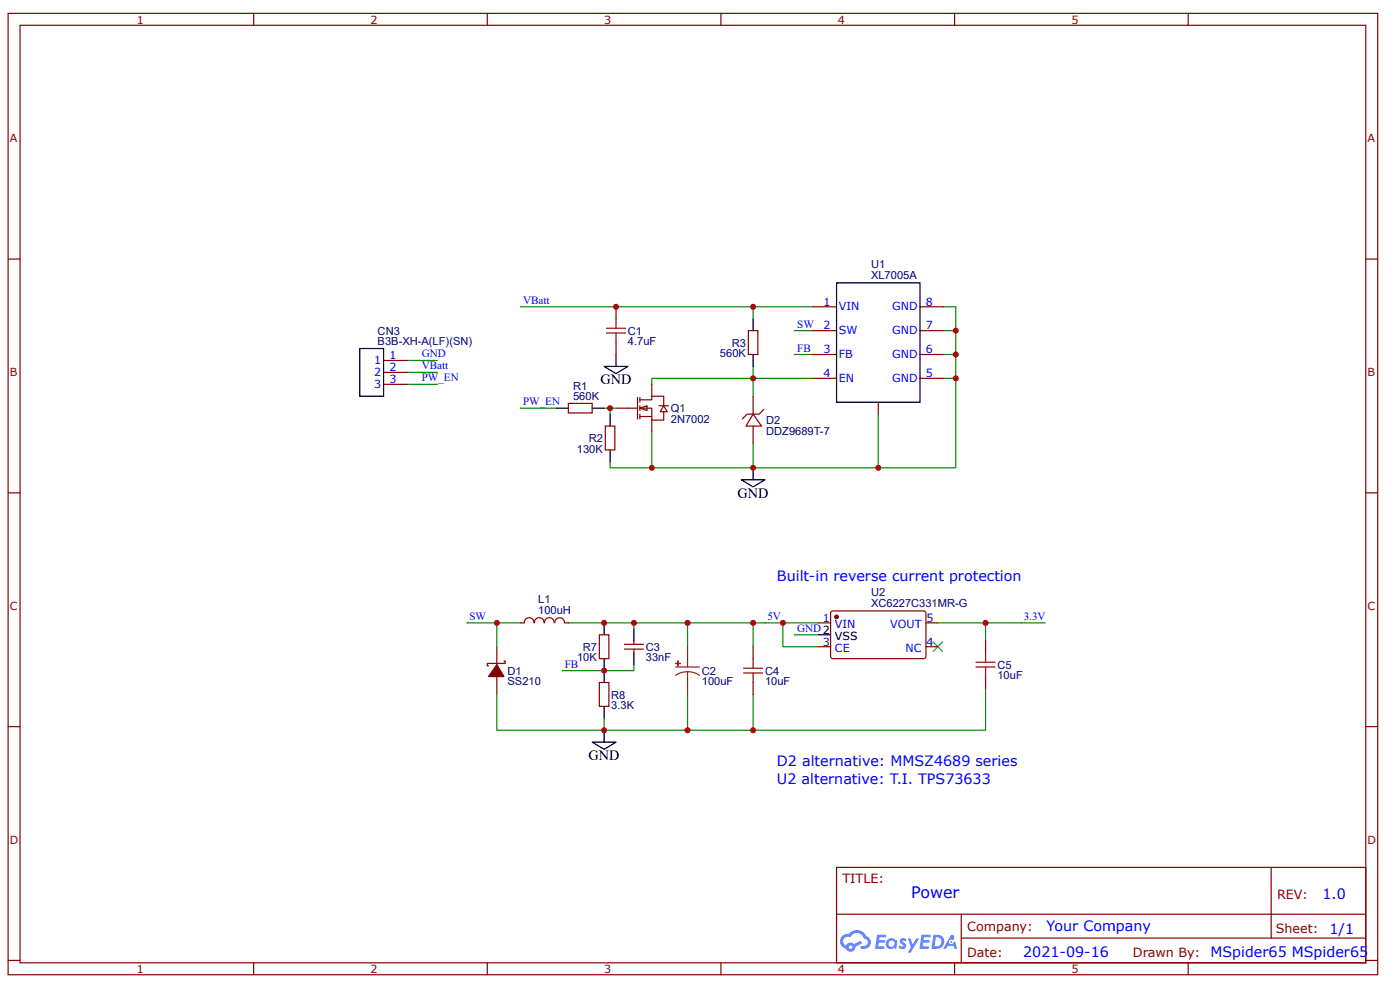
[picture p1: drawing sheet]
<svg xmlns="http://www.w3.org/2000/svg" width="297mm" height="210mm" viewBox="0 0 297 210" stroke-linecap="round" stroke-linejoin="round" font-family="sans-serif">
<g fill="none" stroke="#800" stroke-width=".25">
<path d="M1.7 2.8h290.6v203.9h-290.6zM4.3 5.4h285.5v198.7h-285.5zM53.8 2.8v2.6M103.4 2.8v2.6M152.9 2.8v2.6M202.5 2.8v2.6M252.1 2.8v2.6M1.7 54.9h2.6M289.8 54.9h2.5M1.7 104.5h2.6M289.8 104.5h2.5M1.7 154.1h2.6"/>
<path d="M289.8 154.1h2.5M177.5 183.9h112.3v20.2h-112.3zM177.5 193.8h112.2M203.9 198.9h85.8M203.9 193.8v10.1M269.7 183.9v15M1.7 203.6h2.6M53.8 204.1v2.6M103.4 204.1v2.6M152.9 204.1v2.6M202.5 204.1v2.6M252.1 204.1v2.6"/>
<path d="M289.8 203.6h2.5"/>
</g>
<g fill="#58f">
<path d="M191.1 199.1l.5-.2 .4 .1 .3 .3-.3 .4a.34 .34 0 0 0-.2-.3 .34 .34 0 0 0-.4 .1l.1 .1a.85 .85 0 0 1 .7 .6 .85 .85 0 0 1-.3 .9l-.7 .1-.6-.4 .3-.4 .5 .3 .3-.1-.1-.2a.87 .87 0 0 1-.5-1.3z"/>
<path d="M192.6 199h.6l.4 1.3 .8-1.3h.6l-1.8 3h-.6l.7-1.1z"/>
<path d="M186.1 198.2h1.7l.2 .1-.1 .4h-1.3l-.1 .6h1.1l.2 .3-.3 .3h-1.1l-.1 .7 1.2 .1 .2 .2-.2 .2-1.9 .1z"/>
<path d="M195.5 198.2h1.7l.2 .1-.1 .4h-1.3l-.1 .6h1.1l.2 .3-.2 .3-1.2-.1-.1 .8 1.3 .1 .1 .2-.1 .2-1.9 .1z"/>
<path d="M201.8 198.2h.5l.2 .9-.4 .2a.5 .5 0 0 0-.8 .2 .5 .5 0 0 0 .4 .7 .5 .5 0 0 0 .6-.4l.3-.2 .4 1.6h-.5l-.2-.7h-1.2l-.4 .7h-.6z"/>
<path d="M198 198.2l-.4 3h1a1.51 1.51 0 0 0 1.7-1.6 1.51 1.51 0 0 0-1.8-1.4zM198.5 198.7a1 1 0 0 1 1.2 1 1 1 0 0 1-1.2 .9h-.2z"/>
<path d="M188.2 199.3a1.1 1.1 0 0 0 0 1.6 1.1 1.1 0 0 0 1.5 .1l.4 .2 .3-1.7-.5-.2a1.07 1.07 0 0 0-1.7 0zM188.4 200.1a.7 .7 0 0 1 1.4 0 .7 .7 0 0 1-1.4 0z"/>
<path d="M178.7 198.5a1.57 1.57 0 0 0 .8 2.6 1.03 1.03 0 0 0 1.1 .7 1.03 1.03 0 0 0 .9-1.1l1.4-.7-.3-.5-1.4 .7a1.05 1.05 0 0 0-1.7 .3 1 1 0 0 1-.5-1.4 1 1 0 0 1 1.4-.4 1.52 1.52 0 0 1 1.6-.9 1.52 1.52 0 0 1 1.3 1.2 .82 .82 0 0 1 .8 1 .82 .82 0 0 1-1.2 .6 .31 .31 0 0 0-.4 .2 .31 .31 0 0 0 .3 .4 1.42 1.42 0 0 0 1.9-.9 1.42 1.42 0 0 0-.9-1.8 2.25 2.25 0 0 0-3.8-.5l-.8 .1zM180 200.8a.4 .4 0 0 1 .8 0 .4 .4 0 0 1-.8 0z"/>
<circle cx="201.8" cy="199.7" r=".19"/>
</g>
<g fill="#000">
<path d="M89 78.7v.5zM88.7 79h.5z"/>
<path d="M89 76.2v.5zM88.7 76.4h.5z"/>
<path d="M110.5 64.8v.5zM110.2 65h.5z"/>
<path d="M168.6 74.9v.5zM168.4 75.2h.5z"/>
<path d="M168.6 69.8v.6zM168.4 70.1h.5z"/>
<path d="M89 81.2v.5zM88.7 81.5h.5z"/>
<path d="M110.5 86.3v.5zM110.2 86.5h.5z"/>
<path d="M99.1 131.8v.5zM98.8 132.1h.5z"/>
<path d="M119.3 141.9v.5zM119.1 142.2h.5z"/>
</g>
<path d="M86.4 79h6.4M86.4 76.4h6.4M110.5 65h61.9M168.6 75.2h3.8M168.6 70.1h3.8M200.2 75.2h2.6M200.2 70.1h2.6M86.4 81.5h6.4M200.2 80.2h2.6M99.1 132.1h11.4M134.5 140.9v1.3h-15.2M145.9 147.2v7.6h-17.7" fill="none" stroke="#080" stroke-width=".25"/>
<path d="M177.5 60h17.7v25.3h-17.7zM159.8 99.2v2.5M157.2 101.7h5.1l-2.5 1.5zM125.6 157.3h5.1l-2.5 1.6zM128.2 154.8v2.5" fill="none" stroke="#000" stroke-width=".25"/>
<path d="M172.4 65h5.1M172.4 70.1h5.1M172.4 75.2h5.1M195.2 65h5M195.2 70.1h5M195.2 75.2h5M172.4 80.2h5.1M186.3 85.3v2.5M195.2 80.2h5M105.4 137.1v3.8M105.4 143.4v3.8M106.9 140.1h.3v.6h-3.8v.5h.2" fill="none" stroke="#800" stroke-width=".25"/>
<path d="M105.4 140.9l1.5 2.5h-3.3z" fill="#800"/>
<path d="M130.7 65v2.6M130.7 72.6v2.6M105.4 140.9l1.5 2.5h-3.3z" fill="none" stroke="#800" stroke-width=".25"/>
<path d="M159.8 65v2.6M159.8 77.7v6.3M200.2 65h2.6v34.2h-16.5M110.5 86.5h7.5M128.2 86.5h2.5M129.4 86.5v1.3M138.3 91.6v7.6h-8.9v-1.3M159.8 94.1v5.1h-21.5M186.3 87.8v11.4h-26.5" fill="none" stroke="#080" stroke-width=".25"/>
<path d="M128.2 77.7h5l-2.5 1.5zM130.7 75.2v2.5" fill="none" stroke="#000" stroke-width=".25"/>
<path d="M128.7 69.6h4M128.7 70.6h4M130.7 67.6v2M130.7 70.6v2" fill="none" stroke="#a00000" stroke-width=".25"/>
<path d="M145.9 137.1v4.3M143.3 141.4h5.1M145.9 142.4a4.1 4.1 0 0 1 2.5 .8M145.9 142.4a4.1 4.1 0 0 0-2.6 .8M145.9 142.4v4.8" fill="none" stroke="#8d2323" stroke-width=".25"/>
<path d="M143.3 140.7h1z" fill="#8d2323"/>
<path d="M143.3 140.7h1z" fill="none" stroke="#8d2323" stroke-width=".25"/>
<path d="M143.8 140.1l.1 1.1z" fill="#8d2323"/>
<path d="M143.8 140.1l.1 1.1z" fill="none" stroke="#8d2323" stroke-width=".25"/>
<g fill="none" stroke="#080" stroke-width=".25">
<path d="M172.4 80.2h-34.1v1.3M105.4 132.1v5M120.6 132.1h53.1M134.5 132.1v1.2M145.9 132.1v5M159.8 132.1v5M166.1 132.1v5h7.6M168.6 134.6h5.1M199 132.1h10.1v3.7M209.1 132.1h12.6M105.4 147.2v7.6h22.8v-2.5M159.8 147.2v7.6h-13.9"/>
<path d="M209.1 146v8.8h-49.3"/>
</g>
<g fill="#000">
<path d="M162.3 131.8v.5zM162 132.1h.6z"/>
<path d="M168.6 134.3v.5zM168.4 134.6h.5z"/>
<path d="M198 136.1l2 2zM200 136.1l-2 2z"/>
<path d="M216.7 131.8v.5zM216.4 132.1h.5z"/>
</g>
<path d="M81.4 76.4h5M81.4 79h5M81.4 81.5h5M176.4 129.7l.3-.2 19.4 .1 .3 .4v9.3l-.5 .3h-19.4l-.3-.5v-9.1z" fill="none" stroke="#800" stroke-width=".25"/>
<path d="M76.3 73.9h5.1v10.1h-5.1z" fill="none" stroke="#000" stroke-width=".25"/>
<path d="M198 136.1l2 2M200 136.1l-2 2" fill="none" stroke="#3c3" stroke-width=".25"/>
<circle cx="177.5" cy="130.8" r=".38" fill="#800"/>
<g fill="none" stroke="#800" stroke-width=".25">
<path d="M173.7 132.1h2.5M173.7 137.1h2.5M196.4 132.1h2.6M196.4 137.1h2.6"/>
<circle cx="177.5" cy="130.8" r=".38"/>
</g>
<path d="M173.7 134.6h2.5" fill="none" stroke="#000" stroke-width=".25"/>
<path d="M135.7 86.5l1.6-.5v1z" fill="#fefefe"/>
<path d="M135.7 86.5l1.6-.5v1z" fill="none" stroke="#800" stroke-width=".25"/>
<path d="M140.8 86l.8 1.3h-1.6z" fill="#fefefe"/>
<g fill="none" stroke="#800" stroke-width=".25">
<path d="M158.8 70.1h2v5.1h-2zM120.6 85.5h5v2h-5zM128.4 90.3h2v5.1h-2zM130.7 86.5h4.5M135.2 84.3v4.5M135.7 84.8h2.6v-.8h2.5v2M135.7 86.5h2.6v2.6h2.5v-1.8M135.7 88.3h2.6M135.7 84.3v1M135.7 86v1M135.7 87.8v1M138.3 81.5v2.5"/>
<path d="M138.3 89.1v2.5M139.8 86h2M140.8 86l.8 1.3h-1.6zM159.8 87.8l1.7 2.5h-3.2zM159.8 84v3.8M159.8 90.3v3.8M162 86.8l-1 1h-2.5l-1 1M110.5 132.1h.7M111.2 132a1.01 1.01 0 0 1 1.1-1 1.01 1.01 0 0 1 1 1M113.4 132a1.01 1.01 0 0 1 1-1 1.01 1.01 0 0 1 1 1M115.5 132a1.01 1.01 0 0 1 1-1 1.01 1.01 0 0 1 1 1M117.7 132a1.01 1.01 0 0 1 1-1 1.01 1.01 0 0 1 1 1"/>
<path d="M119.8 132.1h.8M127.2 134.6h2v5h-2zM132.5 137.6h4M132.5 136.6h4M134.5 135.8v.8M134.5 137.6v.8M159.8 137.1v2.5M209.1 135.8v2.6M127.2 144.7h2v5.1h-2zM159.8 144.7v2.5M209.1 143.4v2.6"/>
</g>
<path d="M159.8 67.6v2.5M159.8 75.2v2.5M118 86.5h2.6M125.6 86.5h2.6M129.4 87.8v2.5M129.4 95.4v2.5M128.2 132.1v2.5M128.2 139.6v5.1M134.5 133.3v2.5M134.5 138.4v2.5M128.2 149.8v2.5" fill="none" stroke="#000" stroke-width=".25"/>
<path d="M159.8 139.6v2.1M209.1 138.4v2M157.7 142.7h4.1M157.7 141.7h4.1M159.8 142.7v2M207.1 141.4h4M207.1 140.4h4M209.1 141.4v2" fill="none" stroke="#a00000" stroke-width=".25"/>
<g fill="#c00">
<circle cx="128.2" cy="142.2" r=".63"/>
<circle cx="129.4" cy="86.5" r=".63"/>
<circle cx="159.8" cy="65" r=".63"/>
<circle cx="138.3" cy="99.2" r=".63"/>
<circle cx="186.3" cy="99.2" r=".63"/>
<circle cx="202.8" cy="80.2" r=".63"/>
<circle cx="202.8" cy="75.2" r=".63"/>
<circle cx="202.8" cy="70.1" r=".63"/>
<circle cx="130.7" cy="65" r=".63"/>
<circle cx="128.2" cy="154.8" r=".63"/>
<circle cx="145.9" cy="154.8" r=".63"/>
<circle cx="159.8" cy="99.2" r=".63"/>
<circle cx="159.8" cy="80.2" r=".63"/>
<circle cx="159.8" cy="154.8" r=".63"/>
<circle cx="105.4" cy="132.1" r=".63"/>
<circle cx="134.5" cy="132.1" r=".63"/>
<circle cx="145.9" cy="132.1" r=".63"/>
<circle cx="159.8" cy="132.1" r=".63"/>
<circle cx="166.1" cy="132.1" r=".63"/>
<circle cx="209.1" cy="132.1" r=".63"/>
<circle cx="128.2" cy="132.1" r=".63"/>
</g>
<text font-size="3.4" fill="#00f" x="193.3" y="190.4">Power</text>
<g font-size="3">
<text x="127.4" y="81.5">GND</text>
<text x="156.5" y="105.5">GND</text>
<text x="124.9" y="161.1">GND</text>
</g>
<g font-size="3" fill="#00f">
<text x="164.8" y="123.2">Built-in reverse current protection</text>
<text x="164.8" y="166.2">U2 alternative: T.I. TPS73633</text>
<text x="164.8" y="162.4">D2 alternative: MMSZ4689 series</text>
<text x="280.6" y="190.5">1.0</text>
<text x="222" y="197.4">Your Company</text>
<text x="282.1" y="197.9">1/1</text>
<text x="217.1" y="203">2021-09-16</text>
<text x="256.8" y="202.9">MSpider65 MSpider65</text>
</g>
<g font-size="2.7" fill="#800">
<text x="178.7" y="187.2">TITLE:</text>
<text x="270.9" y="190.5">REV:</text>
<text x="205.2" y="197.4">Company:</text>
<text x="270.7" y="197.8">Sheet:</text>
<text x="205.2" y="202.9">Date:</text>
<text x="240.3" y="202.9">Drawn By:</text>
</g>
<g font-size="2.4" fill="#800">
<text x="29" y="5">1</text>
<text x="78.6" y="5">2</text>
<text x="128.2" y="5">3</text>
<text x="177.7" y="5">4</text>
<text x="227.3" y="5">5</text>
<text x="2.1" y="30.1">A</text>
<text x="290.1" y="30.1">A</text>
<text x="2.1" y="79.7">B</text>
<text x="290.1" y="79.7">B</text>
<text x="2.1" y="129.3">C</text>
<text x="290.1" y="129.3">C</text>
<text x="2.1" y="178.8">D</text>
<text x="290.1" y="178.8">D</text>
<text x="29" y="206.3">1</text>
<text x="78.6" y="206.3">2</text>
<text x="128.2" y="206.3">3</text>
<text x="177.7" y="206.3">4</text>
<text x="227.3" y="206.3">5</text>
</g>
<g font-size="2.4" fill="#000080">
<text x="184.8" y="59.2">XL7005A</text>
<text x="184.8" y="56.9">U1</text>
<text x="80.1" y="70.9">CN3</text>
<text x="133.2" y="71">C1</text>
<text x="80.1" y="73.1">B3B-XH-A(LF)(SN)</text>
<text x="133.2" y="73.2">4.7uF</text>
<text x="152.7" y="75.7">560K</text>
<text x="155.2" y="73.5">R3</text>
<text x="121.6" y="82.6">R1</text>
<text x="121.6" y="84.8">560K</text>
<text x="142.3" y="89.6">2N7002</text>
<text x="142.3" y="87.4">Q1</text>
<text x="162.6" y="89.9">D2</text>
<text x="122.4" y="95.9">130K</text>
<text x="124.9" y="93.8">R2</text>
<text x="162.6" y="92.2">DDZ9689T-7</text>
<text x="114.2" y="130.2">100uH</text>
<text x="114.2" y="127.9">L1</text>
<text x="184.8" y="128.6">XC6227C331MR-G</text>
<text x="184.8" y="126.3">U2</text>
<text x="107.7" y="143.1">D1</text>
<text x="122.4" y="140.2">10K</text>
<text x="123.6" y="138">R7</text>
<text x="137" y="140.2">33nF</text>
<text x="137" y="138">C3</text>
<text x="148.9" y="143.1">C2</text>
<text x="162.3" y="143">C4</text>
<text x="211.6" y="144">10uF</text>
<text x="211.6" y="141.8">C5</text>
<text x="107.7" y="145.3">SS210</text>
<text x="129.7" y="148.1">R8</text>
<text x="148.9" y="145.3">100uF</text>
<text x="162.3" y="145.2">10uF</text>
<text x="129.7" y="150.3">3.3K</text>
</g>
<g font-size="2.4" fill="#00f">
<text x="111" y="64.4">VBatt</text>
<text x="174.7" y="64.8">1</text>
<text x="178" y="65.8">VIN</text>
<text x="189.3" y="65.8">GND</text>
<text x="196.4" y="64.8">8</text>
<text x="169.1" y="69.5">SW</text>
<text x="174.7" y="69.8">2</text>
<text x="178" y="70.9">SW</text>
<text x="189.3" y="70.9">GND</text>
<text x="196.4" y="69.8">7</text>
<text x="79.4" y="77.2">1</text>
<text x="82.6" y="76.2">1</text>
<text x="89.5" y="75.8">GND</text>
<text x="169.1" y="74.5">FB</text>
<text x="174.7" y="74.9">3</text>
<text x="178" y="75.9">FB</text>
<text x="189.3" y="75.9">GND</text>
<text x="196.4" y="74.9">6</text>
<text x="79.4" y="79.7">2</text>
<text x="79.4" y="82.2">3</text>
<text x="82.6" y="78.7">2</text>
<text x="82.6" y="81.2">3</text>
<text x="89.5" y="78.3">VBatt</text>
<text x="89.5" y="80.8">PW_EN</text>
<text x="174.7" y="80">4</text>
<text x="178" y="81">EN</text>
<text x="189.3" y="81">GND</text>
<text x="196.4" y="80">5</text>
<text x="111" y="85.9">PW_EN</text>
<text x="99.6" y="131.4">SW</text>
<text x="162.8" y="131.4">5V</text>
<text x="174.6" y="131.8">1</text>
<text x="196.6" y="131.8">5</text>
<text x="217.2" y="131.4">3.3V</text>
<text x="169.1" y="134">GND2</text>
<text x="174.6" y="136.9">3</text>
<text x="177.1" y="133.1">VIN</text>
<text x="188.9" y="133.1">VOUT</text>
<text x="196.6" y="136.9">4</text>
<text x="119.8" y="141.5">FB</text>
<text x="177.1" y="138.1">CE</text>
<text x="192.1" y="138.1">NC</text>
</g>
<text font-size="2.4" x="177.1" y="135.6">VSS</text>
</svg>
